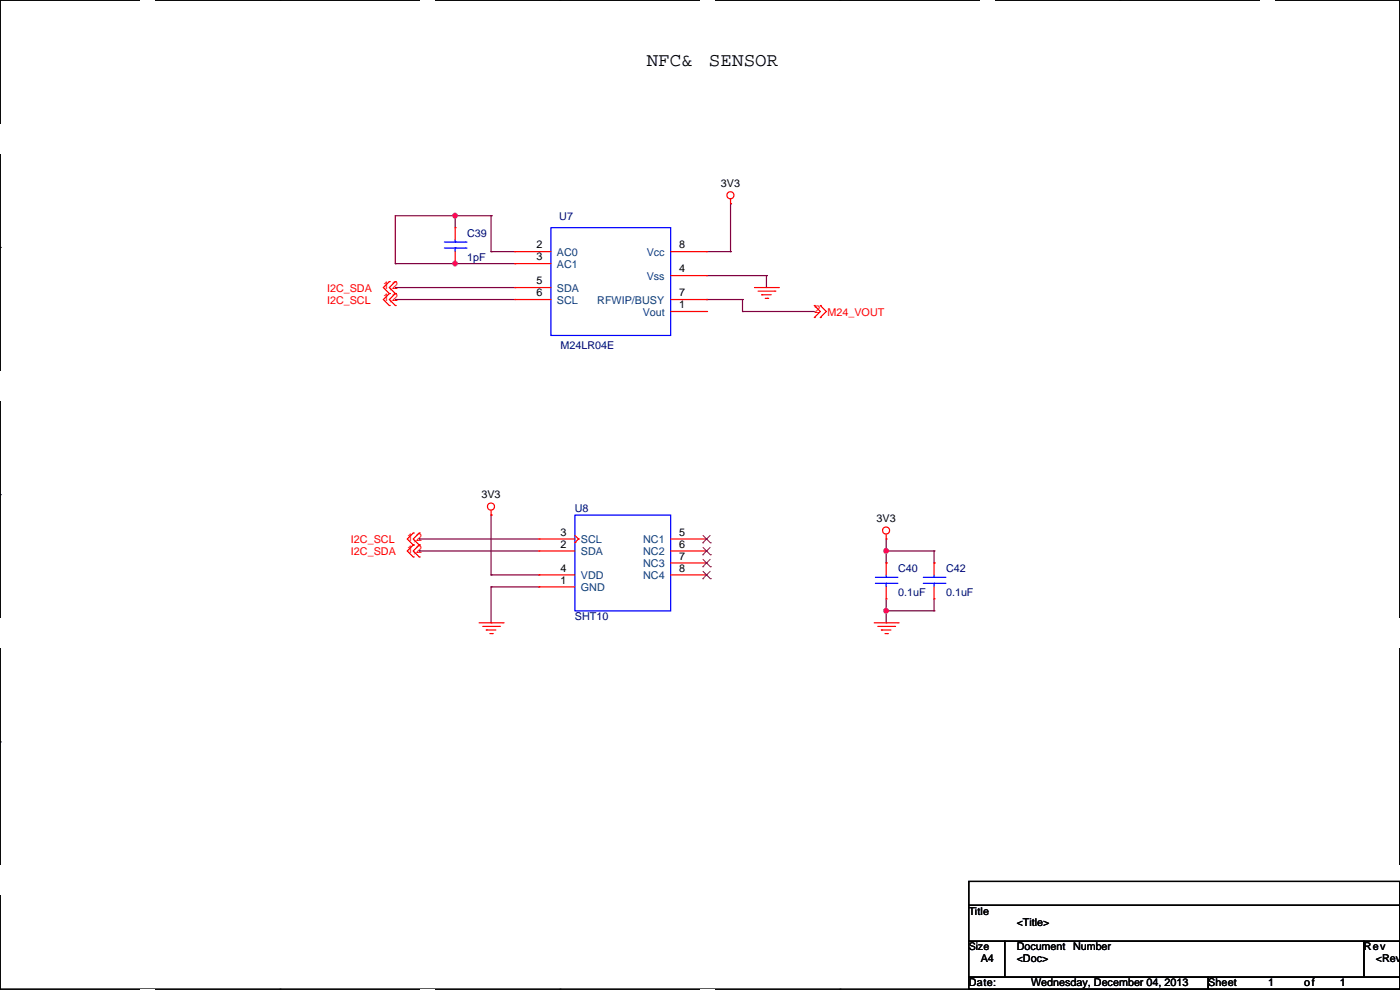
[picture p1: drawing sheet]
<svg xmlns="http://www.w3.org/2000/svg" width="297mm" height="210mm" viewBox="0 0 297 210" stroke-linecap="round" stroke-linejoin="round" font-family="sans-serif">
<path d="M0 0h297v209.8h-297z" fill="none" stroke="#000" stroke-width=".25"/>
<g fill="#fff">
<path d="M29.7 0h3.2v6.4h-3.2z"/>
<path d="M29.7 209.8h3.2v.3h-3.2z"/>
</g>
<path d="M59.4 0h.1M59.4 209.8h.1" fill="none" stroke="#000" stroke-width=".25"/>
<g fill="#fff">
<path d="M89.1 0h3.1v6.4h-3.1z"/>
<path d="M89.1 209.8h3.1v.3h-3.1z"/>
</g>
<path d="M118.8 0h.1M118.8 209.8h.1" fill="none" stroke="#000" stroke-width=".25"/>
<g fill="#fff">
<path d="M148.5 0h3.1v6.4h-3.1z"/>
<path d="M148.5 209.8h3.1v.3h-3.1z"/>
</g>
<path d="M178.2 0h.1M178.2 209.8h.1" fill="none" stroke="#000" stroke-width=".25"/>
<g fill="#fff">
<path d="M207.9 0h3.1v6.4h-3.1z"/>
<path d="M207.9 209.8h3.1v.3h-3.1z"/>
</g>
<path d="M237.6 0h.1M237.6 209.8h.1" fill="none" stroke="#000" stroke-width=".25"/>
<g fill="#fff">
<path d="M267.3 0h3.1v6.4h-3.1z"/>
<path d="M267.3 209.8h3.1v.3h-3.1z"/>
<path d="M0 26.2h4.3v6.4h-4.3z"/>
<path d="M297 26.2l.1 6.4z"/>
<path d="M0 78.7h4.3v6.3h-4.3z"/>
<path d="M297 78.7l.1 6.3z"/>
</g>
<path d="M0 52.5h.1M297 52.5h.1" fill="none" stroke="#000" stroke-width=".25"/>
<g fill="#fff">
<path d="M0 131.1h3.9v6.4h-3.9z"/>
<path d="M297 131.1l.1 6.4z"/>
</g>
<path d="M0 104.9h.1M297 104.9h.1" fill="none" stroke="#000" stroke-width=".25"/>
<g fill="#fff">
<path d="M0 183.6h3.9v6.3h-3.9z"/>
<path d="M297 183.6l.1 6.3z"/>
</g>
<path d="M0 157.4h.1M297 157.4h.1M205.5 187h91.5v5.1h-91.5zM205.5 192.1h91.5v7.6h-91.5zM205.5 199.7h7.6v7.6h-7.6zM213.1 199.7h76.2v7.6h-76.2zM289.3 199.7h7.7v7.6h-7.7zM205.5 207.3h50.8v2.5h-50.8zM256.3 207.3h40.7v2.5h-40.7z" fill="none" stroke="#000" stroke-width=".25"/>
<g fill="none" stroke="#800040" stroke-width=".25">
<path d="M83.9 55.9h.1M83.9 55.9h25.4M96.6 45.8h.1M96.6 55.9h.1M96.6 45.8v2.5M104.2 53.4h.1M104.2 45.8h.1M104.2 53.4h5.1M104.2 45.8v7.6M104.2 45.8h-20.3v10.1M109.3 55.9h.1M149.9 53.4h5.1"/>
<path d="M149.9 58.5h12.7M155 53.4h.1M155 43.2h.1M155 43.2v10.2M162.6 58.5h.1M162.6 58.5v2.5M83.9 61h.1M83.9 63.5h.1M83.9 61h25.4M83.9 63.5h25.4M149.9 63.5h.1M149.9 63.5h7.6"/>
<path d="M157.5 66.1h.1M157.5 63.5h.1M157.5 66.1h15.3M157.5 63.5v2.6M88.9 114.3h.1M88.9 116.9h.1M88.9 114.3h25.4M88.9 116.9h25.4M104.2 109.3h.1M104.2 109.3v12.7M188 116.9h.1M188 119.4h.1"/>
<path d="M188 116.9h10.2M188 114.3v5.1M198.2 116.9h.1M198.2 119.4h.1M198.2 116.9v2.5M104.2 122h.1M104.2 124.5h.1M104.2 132.1h.1M104.2 124.5v7.6M104.2 122h10.1M104.2 124.5h10.1M188 129.6h.1"/>
<path d="M188 132.1h.1M188 127v5.1M188 129.6h10.2M198.2 129.6h.1M198.2 127v2.6"/>
</g>
<g fill="#f0f" stroke="#f0f" stroke-width=".25">
<circle cx="96.5" cy="45.7" r=".49"/>
<circle cx="96.5" cy="55.9" r=".49"/>
<circle cx="188" cy="116.9" r=".49"/>
<circle cx="188" cy="129.6" r=".49"/>
</g>
<g fill="none" stroke="#f00" stroke-width=".25">
<path d="M82.6 59.7h.1M82.6 59.7l-1.3 1.3 1.3 1.3M83.9 59.7h.1M83.9 59.7l-1.3 1.3 1.3 1.3M96.6 48.3h.1M96.6 55.9h.1M96.6 48.3v2.5M96.6 53.4v2.5M109.3 53.4h.1M109.3 55.9h.1M109.3 53.4h7.6M109.3 55.9h7.6"/>
<path d="M142.3 53.4h7.6M142.3 58.5h7.6M149.9 58.5h.1M149.9 53.4h.1M155 43.2h.1M155 42.2v1M82.6 62.3h.1M82.6 64.8h.1M82.6 62.3l-1.3 1.2 1.3 1.3M83.9 62.3h.1M83.9 64.8h.1M83.9 62.3l-1.3 1.2 1.3 1.3"/>
<path d="M109.3 61h.1M109.3 63.5h.1M109.3 61h7.6M109.3 63.5h7.6M142.3 66.1h7.6M142.3 63.5h7.6M149.9 66.1h.1M149.9 63.5h.1M160.1 61h5M160.8 61.8h3.6M161.6 62.5h.1M161.6 62.5h2"/>
<path d="M162.3 63.3h.6M162.9 63.3h.1M164.4 61.8h.1M165.1 61h.1M172.8 64.8h.1M172.8 67.4h.1M172.8 64.8l1.2 1.3-1.2 1.3M174 64.8h.1M174 67.4h.1M174 64.8l1.3 1.3-1.3 1.3M87.7 113.1h.1M87.7 115.6h.1"/>
<path d="M87.7 118.2h.1M87.7 113.1l-1.3 1.2 1.3 1.3M87.7 115.6l-1.3 1.3 1.3 1.3M88.9 113.1h.1M88.9 115.6h.1M88.9 118.2h.1M88.9 113.1l-1.2 1.2 1.2 1.3M88.9 115.6l-1.2 1.3 1.2 1.3M104.2 109.3h.1M104.2 108.2v1.1M114.3 116.9h.1M114.3 114.3h.1"/>
<path d="M114.3 116.9h7.7M114.3 114.3h7.7M122 115.1h.1M122 113.6l.7 .7M122.7 114.3h.1M122.7 114.3l-.7 .8M142.3 116.9h7.6M142.3 114.3h7.6M142.3 119.4h7.6M149.9 114.3h.1M149.9 116.9h.1M149.9 119.4h.1"/>
<path d="M188 114.3h.1M188 119.4h.1M188 113.3v1M188 119.4v2.6M198.2 119.4h.1M198.2 119.4v2.6M101.6 132.1h5.1M102.4 132.9h3.6M103.2 133.6h.1M103.2 133.6h2M103.9 134.4h.5M104.4 134.4h.1"/>
<path d="M106 132.9h.1M106.7 132.1h.1M114.3 124.5h.1M114.3 122h.1M114.3 124.5h7.7M114.3 122h7.7M142.3 122h7.6M149.9 122h.1M185.5 132.1h5M186.2 132.9h3.6M187 133.6h.1M187 133.6h2"/>
<path d="M187.7 134.4h.6M188 127h.1M188 124.5v2.5M188.3 134.4h.1M189.8 132.9h.1M190.5 132.1h.1M198.2 127h.1M198.2 124.5v2.5"/>
<circle cx="155" cy="41.4" r=".75"/>
<circle cx="104.2" cy="107.5" r=".75"/>
<circle cx="188" cy="112.5" r=".75"/>
</g>
<g fill="none" stroke="#00f" stroke-width=".25">
<path d="M94.3 52.6h4.5M94.3 51.4h4.5M96.6 51.4h.1M96.6 52.6h.1M96.6 50.8v.6M96.6 52.6v.8M98.8 52.6h.1M98.8 51.4h.1M116.9 48.3h25.4v22.9h-25.4zM122 109.3h20.3v20.3h-20.3zM185.7 123.7h4.6M185.7 122.5h4.6"/>
<path d="M188 122.5h.1M188 123.7h.1M188 122v.5M188 123.7v.8M190.3 123.7h.1M190.3 122.5h.1M195.9 123.7h4.5M195.9 122.5h4.5M198.2 122.5h.1M198.2 123.7h.1M198.2 122v.5M198.2 123.7v.8"/>
<path d="M200.4 123.7h.1M200.4 122.5h.1"/>
</g>
<g fill="none" stroke="#804000" stroke-width=".21">
<path d="M149.1 115.1h.1M149.1 117.7h.1M149.1 113.6l1.6 1.5M149.1 116.1l1.6 1.6M149.1 118.7l1.6 1.5M150.7 113.6l-1.6 1.5M150.7 116.1l-1.6 1.6M150.7 118.7l-1.6 1.5M150.7 115.1h.1M150.7 117.7h.1M149.1 120.2h.1M149.1 122.8h.1"/>
<path d="M149.1 121.2l1.6 1.6M150.7 121.2l-1.6 1.6M150.7 120.2h.1M150.7 122.8h.1"/>
</g>
<g font-size="4.1">
<text x="137.2" y="13.9">NFC&amp;</text>
<text x="150.4" y="13.9">SENSOR</text>
</g>
<g font-size="2.3">
<text x="153" y="39.6">3V3</text>
<text x="113.8" y="52.7">2</text>
<text x="144.1" y="52.7">8</text>
<text x="113.8" y="55.2">3</text>
<text x="144.1" y="57.8">4</text>
<text x="113.8" y="60.3">5</text>
<text x="113.8" y="62.9">6</text>
<text x="144.1" y="65.4">1</text>
<text x="144.1" y="62.9">7</text>
<text x="102.2" y="105.6">3V3</text>
<text x="118.9" y="113.7">3</text>
<text x="144.1" y="113.7">5</text>
<text x="186" y="110.7">3V3</text>
<text x="118.9" y="116.2">2</text>
<text x="144.1" y="116.2">6</text>
<text x="144.1" y="118.7">7</text>
<text x="118.9" y="123.8">1</text>
<text x="118.9" y="121.3">4</text>
<text x="144.1" y="121.3">8</text>
<text x="205.5" y="194">Title</text>
<text x="215.7" y="196.5">&lt;Title&gt;</text>
<text x="215.7" y="201.6">Document</text>
<text x="227.7" y="201.6">Number</text>
<text x="289.3" y="201.6">Rev</text>
<text x="205.5" y="209.2">Date:</text>
<text x="208.1" y="204.2">A4</text>
<text x="215.7" y="204.2">&lt;Doc&gt;</text>
<text x="218.7" y="209.2">Wednesday, December 04, 2013</text>
<text x="256.3" y="209.2">Sheet</text>
<text x="269" y="209.2">1</text>
<text x="276.6" y="209.2">of</text>
<text x="284.3" y="209.2">1</text>
<text x="291.9" y="204.2">&lt;RevC</text>
</g>
<g font-size="2.3" fill="#000080">
<text x="118.7" y="46.7">U7</text>
<text x="99.1" y="50.2">C39</text>
<text x="99.1" y="55.3">1pF</text>
<text x="118.9" y="74.1">M24LR04E</text>
<text x="122" y="108.7">U8</text>
<text x="190.5" y="121.4">C40</text>
<text x="200.7" y="121.4">C42</text>
<text x="122" y="131.5">SHT10</text>
<text x="190.5" y="126.4">0.1uF</text>
<text x="200.7" y="126.4">0.1uF</text>
</g>
<g font-size="2.3" fill="#004080">
<text x="118.2" y="54.3">AC0</text>
<text x="118.2" y="56.8">AC1</text>
<text x="137.2" y="59.4">Vss</text>
<text x="137.2" y="54.3">Vcc</text>
<text x="118.2" y="61.9">SDA</text>
<text x="118.2" y="64.5">SCL</text>
<text x="126.7" y="64.5">RFWIP/BUSY</text>
<text x="136.4" y="67">Vout</text>
<text x="123.2" y="117.8">SDA</text>
<text x="123.2" y="115.3">SCL</text>
<text x="136.4" y="115.3">NC1</text>
<text x="136.4" y="117.8">NC2</text>
<text x="123.2" y="125.4">GND</text>
<text x="123.2" y="122.9">VDD</text>
<text x="136.4" y="120.3">NC3</text>
<text x="136.4" y="122.9">NC4</text>
</g>
<g font-size="2.3" fill="#f00">
<text x="69.4" y="61.9">I2C_SDA</text>
<text x="69.4" y="64.5">I2C_SCL</text>
<text x="81.3" y="61.4">1,2</text>
<text x="81.3" y="64">1,2</text>
<text x="172.8" y="66.5">2 M24_VOUT</text>
<text x="74.5" y="115.3">I2C_SCL</text>
<text x="74.5" y="117.8">I2C_SDA</text>
<text x="86.4" y="114.8">1,2</text>
<text x="86.4" y="117.3">1,2</text>
</g>
<text font-size="2.2" x="205.5" y="201.6">Size</text>
</svg>
